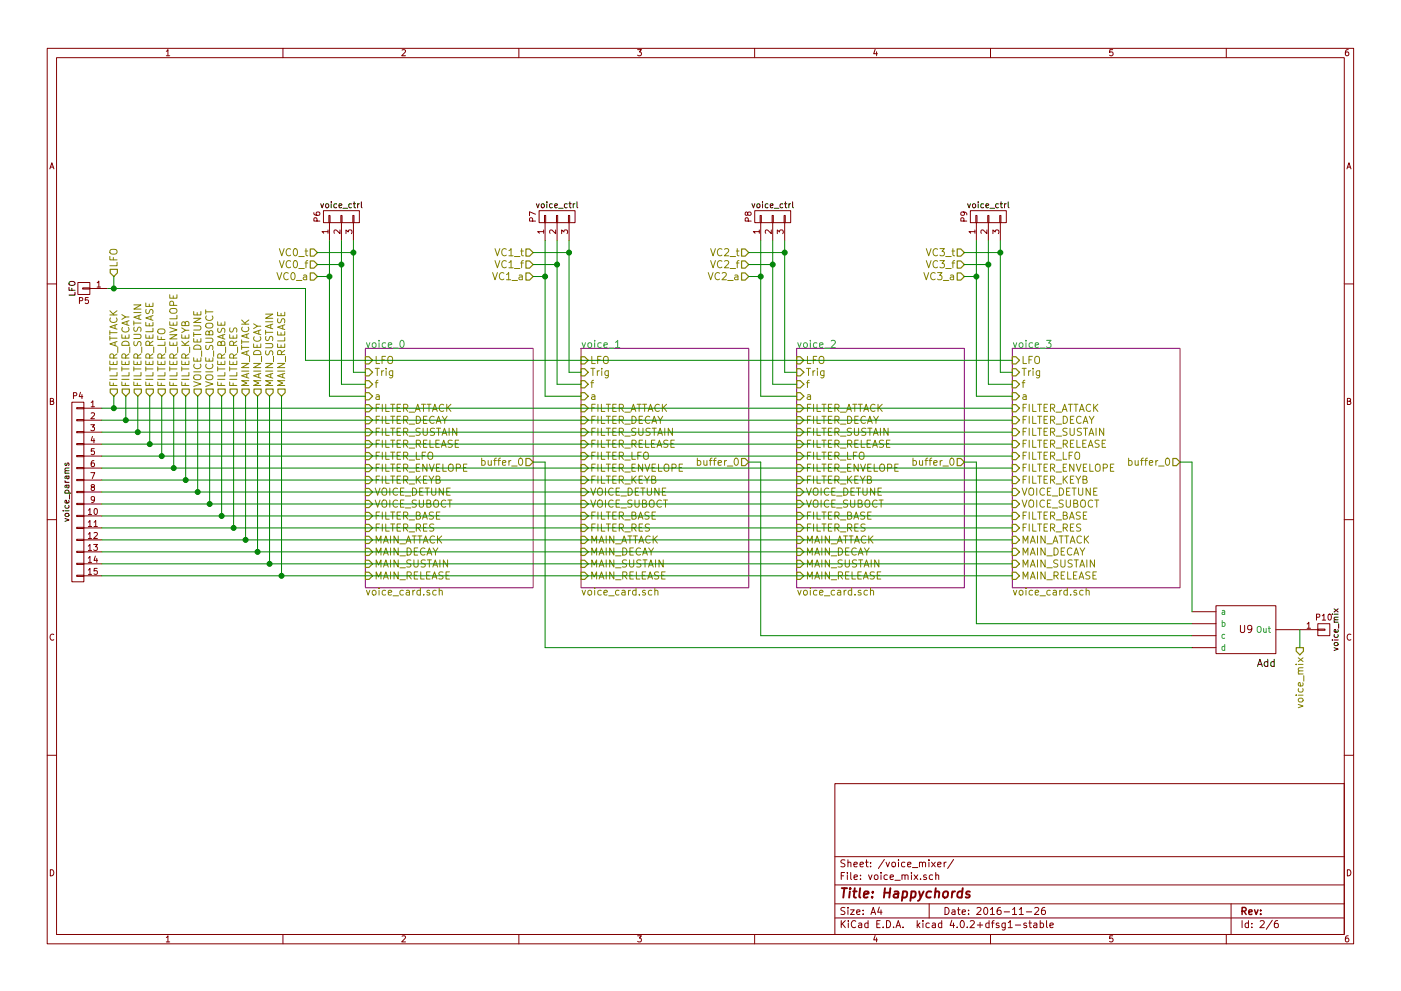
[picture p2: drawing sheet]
EESchema Schematic File Version 2
LIBS:power
LIBS:device
LIBS:transistors
LIBS:conn
LIBS:linear
LIBS:regul
LIBS:74xx
LIBS:cmos4000
LIBS:adc-dac
LIBS:memory
LIBS:xilinx
LIBS:microcontrollers
LIBS:dsp
LIBS:microchip
LIBS:analog_switches
LIBS:motorola
LIBS:texas
LIBS:intel
LIBS:audio
LIBS:interface
LIBS:digital-audio
LIBS:philips
LIBS:display
LIBS:cypress
LIBS:siliconi
LIBS:opto
LIBS:atmel
LIBS:contrib
LIBS:valves
LIBS:misc
LIBS:schematics-cache
EELAYER 25 0
EELAYER END
$Descr A4 11693 8268
encoding utf-8
Sheet 2 6
Title "Happychords"
Date "2016-11-26"
Rev ""
Comp ""
Comment1 ""
Comment2 ""
Comment3 ""
Comment4 ""
$EndDescr
$Sheet
S 3050 2900 1400 2000
U 584F40A6
F0 "voice_0" 60
F1 "voice_card.sch" 60
F2 "LFO" I L 3050 3000 60 
F3 "Trig" I L 3050 3100 60 
F4 "f" I L 3050 3200 60 
F5 "a" I L 3050 3300 60 
F6 "buffer_0" O R 4450 3850 60 
F7 "FILTER_ATTACK" I L 3050 3400 60 
F8 "FILTER_DECAY" I L 3050 3500 60 
F9 "FILTER_SUSTAIN" I L 3050 3600 60 
F10 "FILTER_RELEASE" I L 3050 3700 60 
F11 "FILTER_LFO" I L 3050 3800 60 
F12 "FILTER_ENVELOPE" I L 3050 3900 60 
F13 "FILTER_KEYB" I L 3050 4000 60 
F14 "VOICE_DETUNE" I L 3050 4100 60 
F15 "VOICE_SUBOCT" I L 3050 4200 60 
F16 "FILTER_BASE" I L 3050 4300 60 
F17 "FILTER_RES" I L 3050 4400 60 
F18 "MAIN_ATTACK" I L 3050 4500 60 
F19 "MAIN_DECAY" I L 3050 4600 60 
F20 "MAIN_SUSTAIN" I L 3050 4700 60 
F21 "MAIN_RELEASE" I L 3050 4800 60 
$EndSheet
$Comp
L CONN_01X15 P4
U 1 1
P 650 4100
F 0 "P4" H 650 4900 50  0000 C CNN
F 1 "voice_params" V 750 4100 50  0000 C CNN
F 2 "" H 650 4100 50  0000 C CNN
F 3 "" H 650 4100 50  0000 C CNN
	1    650  4100
	-1   0    0    -1  
$EndComp
$Sheet
S 4850 2900 1400 2000
U 584F40FF
F0 "voice_1" 60
F1 "voice_card.sch" 60
F2 "LFO" I L 4850 3000 60 
F3 "Trig" I L 4850 3100 60 
F4 "f" I L 4850 3200 60 
F5 "a" I L 4850 3300 60 
F6 "buffer_0" O R 6250 3850 60 
F7 "FILTER_ATTACK" I L 4850 3400 60 
F8 "FILTER_DECAY" I L 4850 3500 60 
F9 "FILTER_SUSTAIN" I L 4850 3600 60 
F10 "FILTER_RELEASE" I L 4850 3700 60 
F11 "FILTER_LFO" I L 4850 3800 60 
F12 "FILTER_ENVELOPE" I L 4850 3900 60 
F13 "FILTER_KEYB" I L 4850 4000 60 
F14 "VOICE_DETUNE" I L 4850 4100 60 
F15 "VOICE_SUBOCT" I L 4850 4200 60 
F16 "FILTER_BASE" I L 4850 4300 60 
F17 "FILTER_RES" I L 4850 4400 60 
F18 "MAIN_ATTACK" I L 4850 4500 60 
F19 "MAIN_DECAY" I L 4850 4600 60 
F20 "MAIN_SUSTAIN" I L 4850 4700 60 
F21 "MAIN_RELEASE" I L 4850 4800 60 
$EndSheet
$Comp
L CONN_01X01 P5
U 1 1
P 700 2400
F 0 "P5" H 700 2500 50  0000 C CNN
F 1 "LFO" V 800 2400 50  0000 C CNN
F 2 "" H 700 2400 50  0000 C CNN
F 3 "" H 700 2400 50  0000 C CNN
	1    700  2400
	-1   0    0    1   
$EndComp
$Sheet
S 6650 2900 1400 2000
U 584F4158
F0 "voice_2" 60
F1 "voice_card.sch" 60
F2 "LFO" I L 6650 3000 60 
F3 "Trig" I L 6650 3100 60 
F4 "f" I L 6650 3200 60 
F5 "a" I L 6650 3300 60 
F6 "buffer_0" O R 8050 3850 60 
F7 "FILTER_ATTACK" I L 6650 3400 60 
F8 "FILTER_DECAY" I L 6650 3500 60 
F9 "FILTER_SUSTAIN" I L 6650 3600 60 
F10 "FILTER_RELEASE" I L 6650 3700 60 
F11 "FILTER_LFO" I L 6650 3800 60 
F12 "FILTER_ENVELOPE" I L 6650 3900 60 
F13 "FILTER_KEYB" I L 6650 4000 60 
F14 "VOICE_DETUNE" I L 6650 4100 60 
F15 "VOICE_SUBOCT" I L 6650 4200 60 
F16 "FILTER_BASE" I L 6650 4300 60 
F17 "FILTER_RES" I L 6650 4400 60 
F18 "MAIN_ATTACK" I L 6650 4500 60 
F19 "MAIN_DECAY" I L 6650 4600 60 
F20 "MAIN_SUSTAIN" I L 6650 4700 60 
F21 "MAIN_RELEASE" I L 6650 4800 60 
$EndSheet
$Sheet
S 8450 2900 1400 2000
U 584F41AA
F0 "voice_3" 60
F1 "voice_card.sch" 60
F2 "LFO" I L 8450 3000 60 
F3 "Trig" I L 8450 3100 60 
F4 "f" I L 8450 3200 60 
F5 "a" I L 8450 3300 60 
F6 "buffer_0" O R 9850 3850 60 
F7 "FILTER_ATTACK" I L 8450 3400 60 
F8 "FILTER_DECAY" I L 8450 3500 60 
F9 "FILTER_SUSTAIN" I L 8450 3600 60 
F10 "FILTER_RELEASE" I L 8450 3700 60 
F11 "FILTER_LFO" I L 8450 3800 60 
F12 "FILTER_ENVELOPE" I L 8450 3900 60 
F13 "FILTER_KEYB" I L 8450 4000 60 
F14 "VOICE_DETUNE" I L 8450 4100 60 
F15 "VOICE_SUBOCT" I L 8450 4200 60 
F16 "FILTER_BASE" I L 8450 4300 60 
F17 "FILTER_RES" I L 8450 4400 60 
F18 "MAIN_ATTACK" I L 8450 4500 60 
F19 "MAIN_DECAY" I L 8450 4600 60 
F20 "MAIN_SUSTAIN" I L 8450 4700 60 
F21 "MAIN_RELEASE" I L 8450 4800 60 
$EndSheet
$Comp
L Add U9
U 1 1
P 10400 5250
F 0 "U9" H 10400 5250 60  0000 C CNN
F 1 "Add" H 10650 5000 60  0000 R TNN
F 2 "" H 10650 5000 60  0000 C CNN
F 3 "" H 10650 5000 60  0000 C CNN
	1    10400 5250
	1    0    0    -1  
$EndComp
$Comp
L CONN_01X03 P6
U 1 1
P 2850 1800
F 0 "P6" H 2850 2000 50  0000 C CNN
F 1 "voice_ctrl" V 2950 1800 50  0000 C CNN
F 2 "" H 2850 1800 50  0000 C CNN
F 3 "" H 2850 1800 50  0000 C CNN
	1    2850 1800
	0    -1   -1   0   
$EndComp
$Comp
L CONN_01X03 P7
U 1 1
P 4650 1800
F 0 "P7" H 4650 2000 50  0000 C CNN
F 1 "voice_ctrl" V 4750 1800 50  0000 C CNN
F 2 "" H 4650 1800 50  0000 C CNN
F 3 "" H 4650 1800 50  0000 C CNN
	1    4650 1800
	0    -1   -1   0   
$EndComp
$Comp
L CONN_01X03 P8
U 1 1
P 6450 1800
F 0 "P8" H 6450 2000 50  0000 C CNN
F 1 "voice_ctrl" V 6550 1800 50  0000 C CNN
F 2 "" H 6450 1800 50  0000 C CNN
F 3 "" H 6450 1800 50  0000 C CNN
	1    6450 1800
	0    -1   -1   0   
$EndComp
$Comp
L CONN_01X03 P9
U 1 1
P 8250 1800
F 0 "P9" H 8250 2000 50  0000 C CNN
F 1 "voice_ctrl" V 8350 1800 50  0000 C CNN
F 2 "" H 8250 1800 50  0000 C CNN
F 3 "" H 8250 1800 50  0000 C CNN
	1    8250 1800
	0    -1   -1   0   
$EndComp
$Comp
L CONN_01X01 P10
U 1 1
P 11050 5250
F 0 "P10" H 11050 5350 50  0000 C CNN
F 1 "voice_mix" V 11150 5250 50  0000 C CNN
F 2 "" H 11050 5250 50  0000 C CNN
F 3 "" H 11050 5250 50  0000 C CNN
	1    11050 5250
	1    0    0    -1  
$EndComp
Text HLabel 950  3300 1    60   Input ~ 0
FILTER_ATTACK
Text HLabel 1050 3300 1    60   Input ~ 0
FILTER_DECAY
Text HLabel 1150 3300 1    60   Input ~ 0
FILTER_SUSTAIN
Text HLabel 1250 3300 1    60   Input ~ 0
FILTER_RELEASE
Text HLabel 1350 3300 1    60   Input ~ 0
FILTER_LFO
Text HLabel 1450 3300 1    60   Input ~ 0
FILTER_ENVELOPE
Text HLabel 1550 3300 1    60   Input ~ 0
FILTER_KEYB
Text HLabel 1650 3300 1    60   Input ~ 0
VOICE_DETUNE
Text HLabel 1750 3300 1    60   Input ~ 0
VOICE_SUBOCT
Text HLabel 1850 3300 1    60   Input ~ 0
FILTER_BASE
Text HLabel 1950 3300 1    60   Input ~ 0
FILTER_RES
Text HLabel 2050 3300 1    60   Input ~ 0
MAIN_ATTACK
Text HLabel 2150 3300 1    60   Input ~ 0
MAIN_DECAY
Text HLabel 2250 3300 1    60   Input ~ 0
MAIN_SUSTAIN
Text HLabel 2350 3300 1    60   Input ~ 0
MAIN_RELEASE
Text HLabel 950  2300 1    60   Input ~ 0
LFO
Text HLabel 2650 2100 0    60   Input ~ 0
VC0_t
Text HLabel 2650 2200 0    60   Input ~ 0
VC0_f
Text HLabel 2650 2300 0    60   Input ~ 0
VC0_a
Wire Wire Line
	2550 3000 8450 3000
Wire Wire Line
	850  4800 8450 4800
Wire Wire Line
	850  3400 8450 3400
Wire Wire Line
	850  3500 8450 3500
Wire Wire Line
	850  3600 8450 3600
Wire Wire Line
	850  3700 8450 3700
Wire Wire Line
	850  3800 8450 3800
Wire Wire Line
	850  3900 8450 3900
Wire Wire Line
	850  4000 8450 4000
Wire Wire Line
	850  4100 8450 4100
Wire Wire Line
	850  4200 8450 4200
Wire Wire Line
	850  4300 8450 4300
Wire Wire Line
	850  4400 8450 4400
Wire Wire Line
	850  4500 8450 4500
Wire Wire Line
	850  4600 8450 4600
Wire Wire Line
	850  4700 8450 4700
Wire Wire Line
	2950 3100 3050 3100
Wire Wire Line
	2950 2000 2950 3100
Wire Wire Line
	2850 3200 3050 3200
Wire Wire Line
	2850 2000 2850 3200
Wire Wire Line
	2750 3300 3050 3300
Wire Wire Line
	2750 2000 2750 3300
Wire Wire Line
	4450 3850 4550 3850
Wire Wire Line
	4550 3850 4550 5400
Wire Wire Line
	4750 3100 4850 3100
Wire Wire Line
	4750 2000 4750 3100
Wire Wire Line
	4650 3200 4850 3200
Wire Wire Line
	4650 2000 4650 3200
Wire Wire Line
	4550 3300 4850 3300
Wire Wire Line
	4550 2000 4550 3300
Wire Wire Line
	6550 3100 6650 3100
Wire Wire Line
	6550 2000 6550 3100
Wire Wire Line
	6450 3200 6650 3200
Wire Wire Line
	6450 2000 6450 3200
Wire Wire Line
	6350 3300 6650 3300
Wire Wire Line
	6350 2000 6350 3300
Wire Wire Line
	8050 3850 8150 3850
Wire Wire Line
	8150 3850 8150 5200
Wire Wire Line
	8350 3100 8450 3100
Wire Wire Line
	8350 2000 8350 3100
Wire Wire Line
	8250 3200 8450 3200
Wire Wire Line
	8250 2000 8250 3200
Wire Wire Line
	8150 3300 8450 3300
Wire Wire Line
	8150 2000 8150 3300
Wire Wire Line
	6250 3850 6350 3850
Wire Wire Line
	6350 3850 6350 5300
Wire Wire Line
	9850 3850 9950 3850
Wire Wire Line
	9950 3850 9950 5100
Wire Wire Line
	8150 5200 9950 5200
Wire Wire Line
	6350 5300 9950 5300
Wire Wire Line
	4550 5400 9950 5400
Wire Wire Line
	2550 2400 2550 3000
Wire Wire Line
	900  2400 2550 2400
Wire Wire Line
	2350 3300 2350 4800
Connection ~ 2350 4800
Wire Wire Line
	2250 3300 2250 4700
Connection ~ 2250 4700
Wire Wire Line
	2150 3300 2150 4600
Connection ~ 2150 4600
Wire Wire Line
	2050 3300 2050 4500
Connection ~ 2050 4500
Wire Wire Line
	1950 3300 1950 4400
Connection ~ 1950 4400
Wire Wire Line
	1850 3300 1850 4300
Connection ~ 1850 4300
Wire Wire Line
	1750 3300 1750 4200
Connection ~ 1750 4200
Wire Wire Line
	1650 3300 1650 4100
Connection ~ 1650 4100
Wire Wire Line
	1550 3300 1550 4000
Connection ~ 1550 4000
Wire Wire Line
	1450 3300 1450 3900
Connection ~ 1450 3900
Wire Wire Line
	1350 3300 1350 3800
Connection ~ 1350 3800
Wire Wire Line
	1250 3300 1250 3700
Connection ~ 1250 3700
Wire Wire Line
	1150 3300 1150 3600
Connection ~ 1150 3600
Wire Wire Line
	1050 3300 1050 3500
Connection ~ 1050 3500
Wire Wire Line
	950  3300 950  3400
Connection ~ 950  3400
Wire Wire Line
	950  2400 950  2300
Connection ~ 950  2400
Wire Wire Line
	2650 2100 2950 2100
Connection ~ 2950 2100
Wire Wire Line
	2650 2200 2850 2200
Connection ~ 2850 2200
Wire Wire Line
	2650 2300 2750 2300
Connection ~ 2750 2300
Text HLabel 4450 2100 0    60   Input ~ 0
VC1_t
Text HLabel 4450 2200 0    60   Input ~ 0
VC1_f
Text HLabel 4450 2300 0    60   Input ~ 0
VC1_a
Wire Wire Line
	4450 2100 4750 2100
Wire Wire Line
	4450 2200 4650 2200
Wire Wire Line
	4450 2300 4550 2300
Connection ~ 4750 2100
Connection ~ 4650 2200
Connection ~ 4550 2300
Text HLabel 6250 2100 0    60   Input ~ 0
VC2_t
Text HLabel 6250 2200 0    60   Input ~ 0
VC2_f
Text HLabel 6250 2300 0    60   Input ~ 0
VC2_a
Wire Wire Line
	6250 2100 6550 2100
Wire Wire Line
	6250 2200 6450 2200
Wire Wire Line
	6250 2300 6350 2300
Text HLabel 8050 2100 0    60   Input ~ 0
VC3_t
Text HLabel 8050 2200 0    60   Input ~ 0
VC3_f
Text HLabel 8050 2300 0    60   Input ~ 0
VC3_a
Wire Wire Line
	8050 2100 8350 2100
Wire Wire Line
	8050 2200 8250 2200
Wire Wire Line
	8050 2300 8150 2300
Connection ~ 8350 2100
Connection ~ 8250 2200
Connection ~ 8150 2300
Connection ~ 6550 2100
Connection ~ 6450 2200
Connection ~ 6350 2300
Text HLabel 10850 5400 3    60   Output ~ 0
voice_mix
Wire Wire Line
	10850 5400 10850 5250
$EndSCHEMATC
